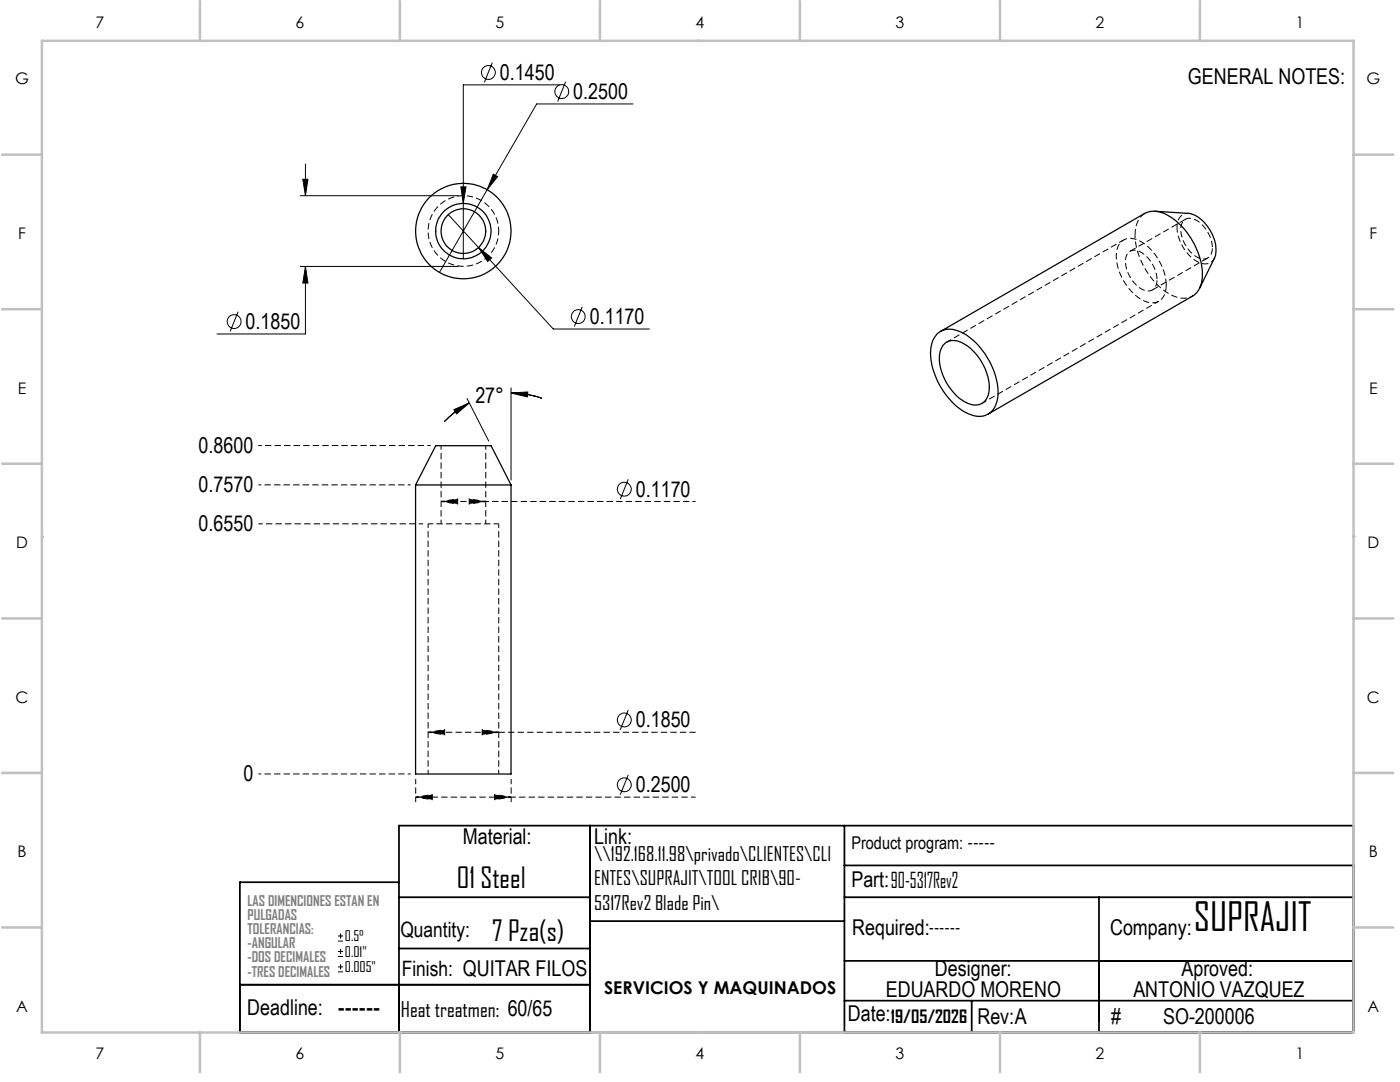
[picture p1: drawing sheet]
<svg xmlns="http://www.w3.org/2000/svg" width="279mm" height="216mm" viewBox="0 0 279 216" stroke-linecap="round" stroke-linejoin="round" font-family="sans-serif">
<path d="M226.5 46.9a4.7 4.7 0 0 1 2-4.3M230 57.9l11-6.4M232.7 56.9a10.7 10.7 0 0 0-5.9-9.1 2.8 2.8 0 0 0-4 2.6 10.4 10.4 0 0 0 6.1 9.9 2.82 2.82 0 0 0 3.8-3v-.4M236.6 43.8l-11.1 6.3M88 100.1h8.9M99.5 146.1h39.3" fill="none" stroke="#000" stroke-width=".2" stroke-dasharray="1.3 .6" stroke-linecap="butt"/>
<path d="M238 59.1a5 5 0 0 1-5.2-.8 15 15 0 0 1-6.3-11.4M82 96.8h-30.4M82 154.4h-30.4" fill="none" stroke="#000" stroke-width=".2" stroke-dasharray="1.3 .6" stroke-dashoffset=".7" stroke-linecap="butt"/>
<path d="M230.9 55.8a6.5 6.5 0 0 0-4.1-5.8 1.85 1.85 0 0 0-2.2 2.2 6.5 6.5 0 0 0 4.1 5.8 1.85 1.85 0 0 0 2.2-2.2M242 49.4a6.5 6.5 0 0 0-4.2-5.8 1.85 1.85 0 0 0-2.1 2.2 6.5 6.5 0 0 0 4.1 5.8 1.85 1.85 0 0 0 2.2-2.2" fill="none" stroke="#000" stroke-width=".2" stroke-dasharray="1.3 .6" stroke-dashoffset="-.1" stroke-linecap="butt"/>
<path d="M234.9 45.4a2.34 2.34 0 0 1 2.3-2.8" fill="none" stroke="#000" stroke-width=".2" stroke-dasharray="1.3 .6" stroke-dashoffset=".5" stroke-linecap="butt"/>
<path d="M242.4 51.5a2.26 2.26 0 0 1-3.5 .7 8.6 8.6 0 0 1-4-6.8M83 155.4v4.7M102 155.4v4.7" fill="none" stroke="#000" stroke-width=".2" stroke-dasharray="1.3 .6" stroke-dashoffset=".2" stroke-linecap="butt"/>
<path d="M224.2 47.9l-35.3 20.4M196 80.5l35.3-20.4M99.5 104.5h-14.1M85.4 146.1h14.1M102 159.1h36.8" fill="none" stroke="#000" stroke-width=".2" stroke-dasharray="1.3 .6" stroke-dashoffset=".3" stroke-linecap="butt"/>
<g fill="none" stroke="#000" stroke-width=".25">
<path d="M230.5 42.2l6.7 .4a7 7 0 0 1 5 4.8 5.6 5.6 0 0 1 .2 4.1l-3 6M187 66.6a4.2 4.2 0 0 1 5-.2 14.7 14.7 0 0 1 7.2 12.4 4.1 4.1 0 0 1-3.1 4.2 8 8 0 0 1-6.4-3.2 14.4 14.4 0 0 1-3.9-10.4l.3-1.4zM187.7 66.1l40.8-23.5a5.1 5.1 0 0 1 5.2 .8 14.5 14.5 0 0 1 6.2 12.4 4.3 4.3 0 0 1-1.9 3.3l-40.8 23.5M188.7 68.4a3.5 3.5 0 0 1 4.1 .4 10.7 10.7 0 0 1 4.6 9.4 2.88 2.88 0 0 1-4.6 2.1 10.5 10.5 0 0 1-5.2-9.9l.6-1.5zM82.9 96.8l4.1-7.9h11l4 7.9M82.9 96.8h19.1M82.9 96.8v57.6h19.1v-57.6"/>
<circle cx="92.5" cy="46.1" r="9.5"/>
<circle cx="92.5" cy="46.1" r="5.5"/>
<circle cx="92.5" cy="46.1" r="4.5"/>
</g>
<path d="M99.5 46.1a7 7 0 0 1-10.4 6.2 7 7 0 0 1-.5-12.1 7 7 0 0 1 10.9 5.3v.6M88 88.9v15.6M84.4 104.5h-32.8M85.4 104.5v49.9M96.9 104.5v-15.6M99.5 154.4v-49.9" fill="none" stroke="#000" stroke-width=".2" stroke-dasharray="1.3 .6" stroke-dashoffset=".4" stroke-linecap="butt"/>
<g fill="none" stroke="#000" stroke-width=".2">
<path d="M98.2 12.5l-1.5 3.9M111.7 16.9h-19.2v34.7M112.9 16.3l-1.6 3.9M59.9 39.1h31.6M60.4 35.8h1.1l-.5 3.3zM61 32.7v6.4M92 37.3h1l-.5 3.3zM97.2 37.9l-9.5 16.5M98.5 34.7l.8 .5-2.1 2.7zM126.3 20.7h-19.2l-9.9 17.2M59.9 53.2h31.6M61 53.2l.5 3.3h-1.1z"/>
<path d="M61 53.2v13.4h-17.7M89.5 42.8l20.9 22.9h19.2M95.5 49.4l2.6 2.1-.8 .7zM47.5 62.2l-1.6 3.9M93.2 79.5l4.3 8.5M102 78.4l3.3-.2-.1 1zM102 78.4a16.9 16.9 0 0 1 6.1 1.1M102 77.4v18.4M116.2 61.2l-1.6 4M90.6 81.7l3.1-1.3-2.6 2.2zM93.7 80.4a19.4 19.4 0 0 0-5 3.7M125.4 95.6l-1.6 4"/>
<path d="M125.4 141.7l-1.6 3.9M125.4 154.6l-1.6 4M67.5 187.8h1M67.5 186.8h1M67.5 190.9h1M67.5 189.9h1M67.5 193.9h1M67.5 192.9h1M68 186.3v1M68 189.3v1.1M68 192.4v1"/>
<circle cx="97.5" cy="14.5" r="1.38"/>
<circle cx="112.1" cy="18.3" r="1.38"/>
<circle cx="46.7" cy="64.2" r="1.39"/>
<circle cx="115.4" cy="63.2" r="1.38"/>
<circle cx="124.6" cy="97.6" r="1.39"/>
<circle cx="124.6" cy="143.7" r="1.39"/>
<circle cx="124.6" cy="156.6" r="1.38"/>
</g>
<path d="M86 88.9h-34.4M88 100.1l3.3-.5v1l-3.3-.5M96.9 100.1l-3.3 .5v-1l3.3 .5M96.9 100.1h41.9M83 159.1l3.3-.6v1.1l-3.3-.5M83 159.1h19M85.4 146.1l3.3-.5v1l-3.3-.5M99.5 146.1l-3.3 .5v-1l3.3 .5M102 159.1l-3.3 .5v-1.1l3.3 .6" fill="none" stroke="#000" stroke-width=".2" stroke-dasharray="1.3 .6" stroke-dashoffset=".6" stroke-linecap="butt"/>
<g fill="none" stroke="#000" stroke-width=".35">
<path d="M79.6 176h-31.7v30h222.2v-41.3h-190.5v41.3M79.6 179h38.1M117.7 164.7v41.3M168.5 164.7v41.3M168.5 179h101.6M168.5 172.7h101.6M219.3 179v27M47.9 196.5h69.8M79.6 189.3h38.1M117.7 183.8h50.8M168.5 191.7h101.6M168.5 199.7h101.6"/>
<path d="M193.9 199.7v6.3"/>
</g>
<g fill="none" stroke="#c0c0c0" stroke-width=".5">
<path d="M8.4 8.1h261.7v197.9h-261.7zM39.9 .2v7.9M79.8 .2v7.9M119.7 .2v7.9M139.2 8.1h.1M159.6 .2v7.9M199.6 .2v7.9M239.5 .2v7.9M.4 30.9h8M270.1 30.9h8M.4 61.7h8M270.1 61.7h8"/>
<path d="M.4 92.5h8M270.1 92.5h8M8.4 107.1h.1M270.1 107.1h.1M.4 123.4h8M270.1 123.4h8M.4 154.2h8M270.1 154.2h8M.4 185.1h8M270.1 185.1h8M39.9 206v8M79.8 206v8"/>
<path d="M119.7 206v8M139.2 206h.1M159.6 206v8M199.6 206v8M239.5 206v8"/>
</g>
<g fill="#000">
<path d="M88 100.1l3.3-.5v1zM93.6 99.6l3.3 .5-3.3 .5zM83 159.1l3.3-.6v1.1zM85.4 146.1l3.3-.5v1zM96.2 145.6l3.3 .5-3.3 .5zM98.7 158.5l3.3 .6-3.3 .5z"/>
<path d="M102 78.4l3.3-.2-.1 1zM90.6 81.7l3.1-1.3-2.6 2.2zM95.5 49.4l1.8 2.8 .8-.7zM60.4 35.8h1.1l-.5 3.3zM61 53.2l.5 3.3h-1.1zM98.5 34.7l-1.3 3.2 2.1-2.7zM92 37.3l.5 3.3 .5-3.3z"/>
</g>
<text font-size="7.8" x="238.3" y="185.7">SUPRAJIT</text>
<g font-size="5.6">
<text x="91.2" y="177.2">O1 Steel</text>
<text x="98.2" y="187.8">7 Pza(s)</text>
</g>
<g font-size="4.4">
<text x="99.8" y="15.9">0.1450</text>
<text x="237.1" y="16.8">GENERAL NOTES:</text>
<text x="114.4" y="19.7">0.2500</text>
<text x="49" y="65.6">0.1850</text>
<text x="117.7" y="64.6">0.1170</text>
<text x="94.9" y="80.4">27°</text>
<text x="39.6" y="90.4">0.8600</text>
<text x="39.6" y="98.2">0.7570</text>
<text x="126.9" y="99.1">0.1170</text>
<text x="39.6" y="106">0.6550</text>
<text x="126.9" y="145.1">0.1850</text>
<text x="48.6" y="155.9">0</text>
<text x="126.9" y="158.1">0.2500</text>
<text x="92.4" y="168.3">Material:</text>
<text x="118.6" y="168.3">Link:</text>
<text x="169.9" y="177">Part:90-5317Rev2</text>
<text x="170.1" y="186.5">Required:------</text>
<text x="221.5" y="186.5">Company:</text>
<text x="186.6" y="194.7">Designer:</text>
<text x="235.8" y="194.7">Aproved:</text>
<text x="49.3" y="202.6">Deadline: ------</text>
<text x="169.2" y="203.7">Date:</text>
<text x="176.8" y="199">EDUARDO MORENO</text>
<text x="226.2" y="199">ANTONIO VAZQUEZ</text>
<text x="195.1" y="204.4">Rev:A</text>
<text x="221.8" y="204.4">#</text>
<text x="232.1" y="204.4">SO-200006</text>
</g>
<g font-size="4.2">
<text x="193.1" y="169.5">-----</text>
<text x="79.9" y="186.9">Quantity:</text>
<text x="80.2" y="194.7">Finish: QUITAR FILOS</text>
<text x="80" y="202.9">Heat treatmen: 60/65</text>
</g>
<g font-size="3.9">
<text x="118.6" y="171.8">\\192.168.11.98\privado\CLIENTES\CLI</text>
<text x="118.6" y="176.7">ENTES\SUPRAJIT\TOOL CRIB\90-</text>
<text x="118.6" y="181.5">5317Rev2 Blade Pin\</text>
</g>
<g font-size="3.5">
<text x="169.9" y="169.5">Product program:</text>
<text x="120.6" y="198.4">SERVICIOS Y MAQUINADOS</text>
<text x="177.8" y="204.2">19/05/2026</text>
</g>
<g font-size="3.2">
<text x="19.1" y="5.6">7</text>
<text x="59" y="5.6">6</text>
<text x="98.9" y="5.6">5</text>
<text x="138.8" y="5.6">4</text>
<text x="178.7" y="5.6">3</text>
<text x="218.6" y="5.6">2</text>
<text x="258.6" y="5.6">1</text>
<text x="3" y="16.8">G</text>
<text x="272.7" y="16.8">G</text>
<text x="3.6" y="47.7">F</text>
<text x="273.3" y="47.7">F</text>
<text x="3.6" y="78.5">E</text>
<text x="273.2" y="78.5">E</text>
<text x="3.2" y="109.4">D</text>
<text x="272.9" y="109.4">D</text>
<text x="3.1" y="140.2">C</text>
<text x="272.8" y="140.2">C</text>
<text x="3.5" y="171">B</text>
<text x="273.2" y="171">B</text>
<text x="3.2" y="201.9">A</text>
<text x="272.9" y="201.9">A</text>
<text x="19.1" y="211.4">7</text>
<text x="59" y="211.4">6</text>
<text x="98.9" y="211.4">5</text>
<text x="138.8" y="211.4">4</text>
<text x="178.7" y="211.4">3</text>
<text x="218.6" y="211.4">2</text>
<text x="258.6" y="211.4">1</text>
</g>
<g font-size="2.8" fill="#808080">
<text x="49.4" y="180.8">LAS DIMENCIONES ESTAN EN</text>
<text x="49.4" y="183.6">PULGADAS</text>
<text x="49.4" y="186.4">TOLERANCIAS:</text>
<text x="49.4" y="189.2">-ANGULAR</text>
<text x="49.4" y="192">-DOS DECIMALES</text>
<text x="49.4" y="194.9">-TRES DECIMALES</text>
</g>
<g font-size="2.8">
<text x="68.8" y="187.8">0.5°</text>
<text x="68.8" y="190.9">0.01&quot;</text>
<text x="68.8" y="194">0.005&quot;</text>
</g>
</svg>
